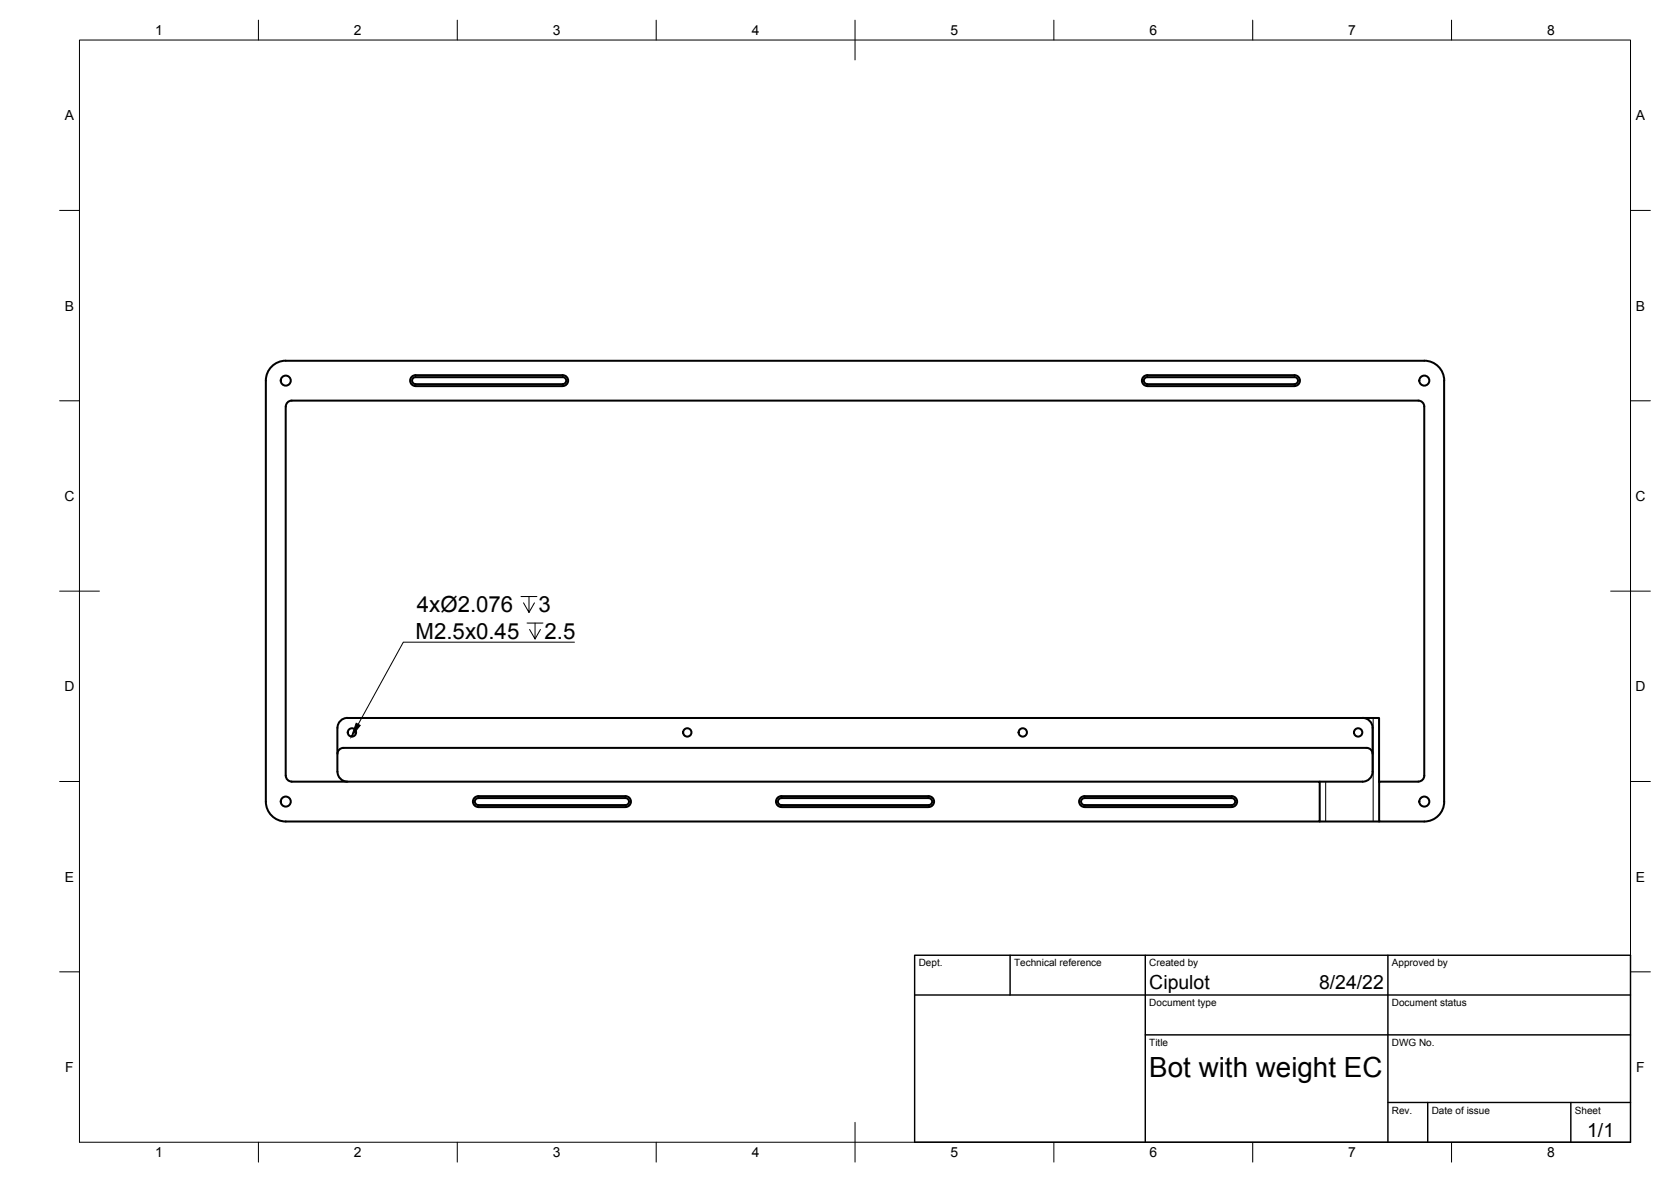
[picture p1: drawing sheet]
<svg xmlns="http://www.w3.org/2000/svg" width="420mm" height="297mm" viewBox="0 0 420 297" stroke-linecap="round" stroke-linejoin="round" font-family="sans-serif">
<!-- layer: Visible -->
<g fill="none" stroke="#000" stroke-width=".51">
<path d="M68 92.4a5 5 0 0 1 3.9-1.8h286.2a5 5 0 0 1 5 5.1v105.7a5 5 0 0 1-5 5h-11.3v-10h9.8a1.49 1.49 0 0 0 1.5-1.5v-92.7a1.49 1.49 0 0 0-1.5-1.5h-283.2a1.52 1.52 0 0 0-1.6 1.5l.1 92.7a1.52 1.52 0 0 0 1.4 1.5h258.5v10h-259.9a5 5 0 0 1-5.1-4.9v-105.9a5 5 0 0 1 1.2-3.2zM103.9 95l.6-.2h37a.88 .88 0 0 1 .9 .8 .88 .88 0 0 1-.9 .9h-37a.88 .88 0 0 1-.8-.5 .88 .88 0 0 1 .2-1zM104.5 97h37M104.5 97a1.37 1.37 0 0 1-1.4-1.4 1.37 1.37 0 0 1 1.4-1.3h37a1.37 1.37 0 0 1 1.4 1.3 1.37 1.37 0 0 1-1.4 1.4M287.9 95l.6-.2h37a.88 .88 0 0 1 .9 .8 .88 .88 0 0 1-.9 .9h-37a.88 .88 0 0 1-.8-.5 .88 .88 0 0 1 .2-1zM288.5 97h37M288.5 97a1.37 1.37 0 0 1-1.4-1.3 1.37 1.37 0 0 1 1.4-1.4h37a1.37 1.37 0 0 1 1.4 1.3 1.37 1.37 0 0 1-1.4 1.4M87.4 196.4a2.51 2.51 0 0 1-2.5-2.5l-.1-11a2.55 2.55 0 0 1 2.6-2.5h259.4v16M342.6 180.4a2.51 2.51 0 0 1 2.5 2.5v11a2.51 2.51 0 0 1-2.5 2.5h-10.8M343.6 187.9h-257.3a1.49 1.49 0 0 0-1.4 1.5M343.6 187.9a1.49 1.49 0 0 1 1.5 1.5M119.7 200.8l.6-.2h37a.88 .88 0 0 1 .9 .8 .88 .88 0 0 1-.9 .9h-37a.88 .88 0 0 1-.8-.5 .88 .88 0 0 1 .2-1z"/>
<path d="M120.3 202.8h37M157.3 202.8a1.37 1.37 0 0 0 1.3-1.4 1.37 1.37 0 0 0-1.3-1.3h-37a1.37 1.37 0 0 0-1.4 1.3 1.37 1.37 0 0 0 1.4 1.4M196.5 202.8h37M196.5 200.1h37M196.5 202.3h37M196.5 200.6h37M196.5 200.6a.88 .88 0 0 0-.9 .8 .88 .88 0 0 0 .9 .9M196.5 200.1a1.37 1.37 0 0 0-1.4 1.3 1.37 1.37 0 0 0 1.4 1.4M233.5 200.1a1.37 1.37 0 0 1 1.4 1.3 1.37 1.37 0 0 1-1.4 1.4M233.5 200.6a.88 .88 0 0 1 .9 .8 .88 .88 0 0 1-.9 .9M272.1 200.8l.6-.2h37a.88 .88 0 0 1 .9 .8 .88 .88 0 0 1-.9 .9h-37a.88 .88 0 0 1-.8-.5 .88 .88 0 0 1 .2-1zM272.7 202.8h37"/>
<path d="M309.7 202.8a1.37 1.37 0 0 0 1.4-1.4 1.37 1.37 0 0 0-1.4-1.3h-37a1.37 1.37 0 0 0-1.4 1.3 1.37 1.37 0 0 0 1.4 1.4M331.8 206.4h15"/>
<circle cx="71.9" cy="95.6" r="1.26"/>
<circle cx="358.1" cy="95.6" r="1.26"/>
<circle cx="88.5" cy="184.1" r="1.05"/>
<circle cx="172.8" cy="184.1" r="1.05"/>
<circle cx="257.2" cy="184.1" r="1.05"/>
<circle cx="341.5" cy="184.1" r="1.05"/>
<circle cx="71.9" cy="201.4" r="1.26"/>
<circle cx="358.1" cy="201.4" r="1.26"/>
</g>
<!-- layer: Visible Narrow -->
<g fill="none" stroke="#000" stroke-width=".25">
<path d="M104.5 94.3v.5M104.5 96.5v.5M141.5 94.3v.5M141.5 96.5v.5M288.5 94.3v.5M288.5 96.5v.5M325.5 94.3v.5M325.5 96.5v.5M333.3 196.4v10M345.3 180.4v26M120.3 200.1v.5M120.3 202.3v.5"/>
<path d="M157.3 200.1v.5M157.3 202.3v.5M196.5 200.1v.5M196.5 202.3v.5M233.5 200.1v.5M233.5 202.3v.5M272.7 200.1v.5M272.7 202.3v.5M309.7 200.1v.5M309.7 202.3v.5"/>
</g>
<!-- layer: Border -->
<g fill="none" stroke="#000" stroke-width=".25">
<path d="M20 10.1h390v276.9h-390zM65 5.1v5M115 5.1v5M165 5.1v5M215 5.1v10M265 5.1v5M315 5.1v5M365 5.1v5M15 52.9h5M410 52.9h5M15 100.7h5M410 100.7h5"/>
<path d="M15 148.6h10M405 148.6h10M15 196.4h5M410 196.4h5M15 244.2h5M410 244.2h5M65 287v5M115 287v5M165 287v5M215 282.1v9.9M265 287v5M315 287v5"/>
<path d="M365 287v5"/>
</g>
<!-- layer: TitleBlock -->
<path d="M230 240.1h180v46.9h-180zM230 250h180M254 240.1v9.9M288 240.1v46.9M349 240.1v46.9M288 260.1h122M349 277.1h61M359 277.1v9.9M395 277.1v9.9" fill="none" stroke="#000" stroke-width=".36"/>
<!-- layer: Annotations -->
<path d="M131 149.9h4M132.5 156.6h4M133 149.9v4l-1.4-2.4M134.4 151.5l-1.4 2.4M134.5 156.6v4l-1.3-2.4M135.9 158.2l-1.4 2.4M144.4 161.4h-43l-11.3 20.6" fill="none" stroke="#000" stroke-width=".25"/>
<path d="M89.6 181.7l1 .6-2.2 2.8z" fill="#000" stroke="#000" stroke-width=".25"/>
<text font-size="7" x="289" y="270.6">Bot with weight EC</text>
<g font-size="5.6">
<text x="104.8" y="153.9">4xØ2.076</text>
<text x="135.4" y="153.9">3</text>
<text x="104.5" y="160.6">M2.5x0.45</text>
<text x="136.9" y="160.6">2.5</text>
</g>
<g font-size="4.9">
<text x="289" y="248.5">Cipulot</text>
<text x="331.7" y="248.5">8/24/22</text>
<text x="399.1" y="285.7">1/1</text>
</g>
<g font-size="3.5">
<text x="39" y="8.8">1</text>
<text x="89" y="8.8">2</text>
<text x="139" y="8.8">3</text>
<text x="189" y="8.8">4</text>
<text x="239" y="8.8">5</text>
<text x="289" y="8.8">6</text>
<text x="339" y="8.8">7</text>
<text x="389" y="8.8">8</text>
<text x="16.3" y="30.2">A</text>
<text x="411.3" y="30.2">A</text>
<text x="16.3" y="78">B</text>
<text x="411.3" y="78">B</text>
<text x="16.2" y="125.9">C</text>
<text x="411.2" y="125.9">C</text>
<text x="16.2" y="173.7">D</text>
<text x="411.2" y="173.7">D</text>
<text x="16.3" y="221.6">E</text>
<text x="411.3" y="221.6">E</text>
<text x="16.4" y="269.4">F</text>
<text x="411.4" y="269.4">F</text>
<text x="39" y="290.8">1</text>
<text x="89" y="290.8">2</text>
<text x="139" y="290.8">3</text>
<text x="189" y="290.8">4</text>
<text x="239" y="290.8">5</text>
<text x="289" y="290.8">6</text>
<text x="339" y="290.8">7</text>
<text x="389" y="290.8">8</text>
</g>
<g font-size="2.5">
<text x="231" y="242.9">Dept.</text>
<text x="255" y="242.9">Technical reference</text>
<text x="289" y="242.9">Created by</text>
<text x="350" y="242.9">Approved by</text>
<text x="289" y="252.8">Document type</text>
<text x="350" y="252.8">Document status</text>
<text x="289" y="262.9">Title</text>
<text x="350" y="262.9">DWG No.</text>
<text x="350" y="279.9">Rev.</text>
<text x="360" y="279.9">Date of issue</text>
<text x="396" y="279.9">Sheet</text>
</g>
</svg>
